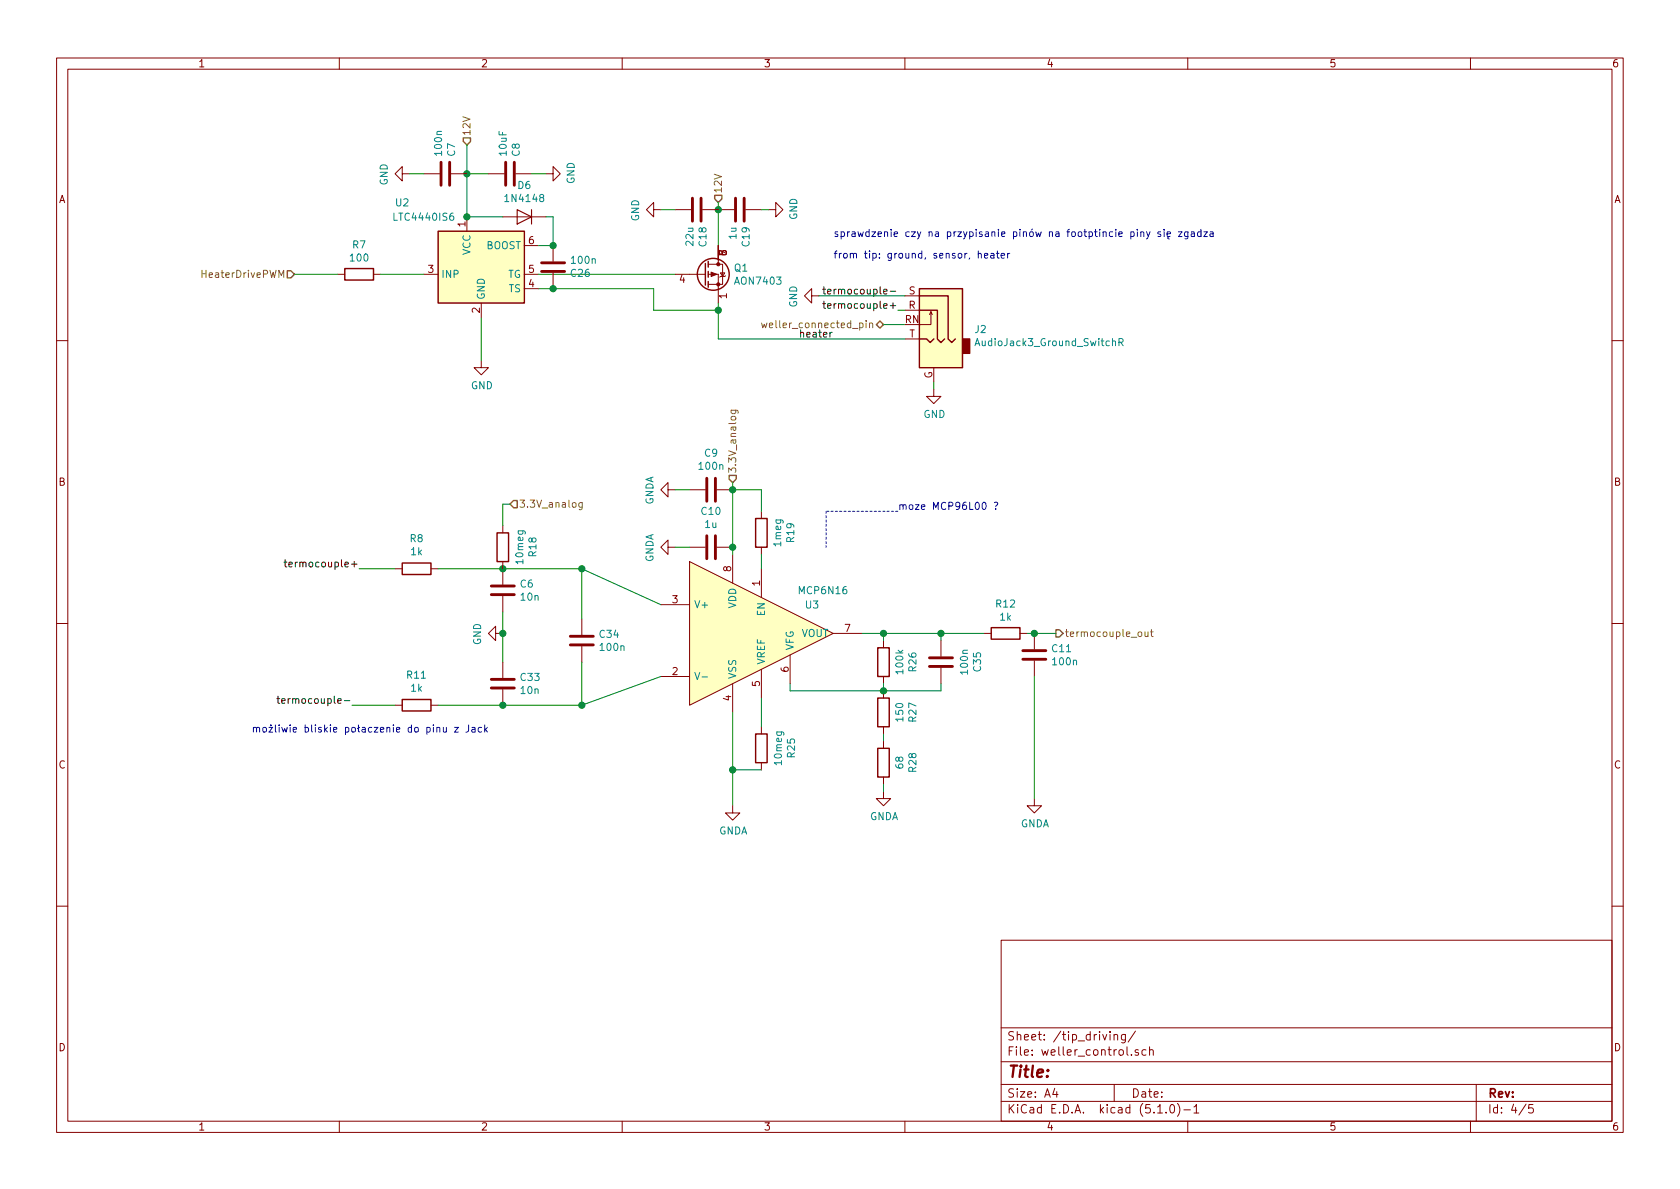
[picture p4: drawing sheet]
EESchema Schematic File Version 4
LIBS:WELLER-cache
EELAYER 29 0
EELAYER END
$Descr A4 11693 8268
encoding utf-8
Sheet 4 5
Title ""
Date ""
Rev ""
Comp ""
Comment1 ""
Comment2 ""
Comment3 ""
Comment4 ""
$EndDescr
Text HLabel 5000 1400 1    50   Input ~ 6
12V
Wire Wire Line
	5000 1400 5000 1450
Wire Wire Line
	5000 2100 5000 2150
Text HLabel 3250 1000 1    50   Input ~ 6
12V
Wire Wire Line
	3250 1000 3250 1200
$Comp
L power:GND #PWR?
U 1 1
P 3350 2500
AR Path="/5CB5C0EA/5CBAEA63" Ref="#PWR?"  Part="1" 
AR Path="/5CB9B8FA/5CBAEA63" Ref="#PWR0116"  Part="1" 
F 0 "#PWR0116" H 3350 2250 50  0001 C CNN
F 1 "GND" H 3355 2327 50  0000 C CNN
F 2 "" H 3350 2500 50  0001 C CNN
F 3 "" H 3350 2500 50  0001 C CNN
	1    3350 2500
	1    0    0    -1  
$EndComp
Wire Wire Line
	3350 2500 3350 2200
$Comp
L Device:R R7
U 1 1
P 2500 1900
F 0 "R7" V 2293 1900 50  0000 C CNN
F 1 "100" V 2384 1900 50  0000 C CNN
F 2 "Resistor_SMD:R_1206_3216Metric" V 2430 1900 50  0001 C CNN
F 3 "~" H 2500 1900 50  0001 C CNN
	1    2500 1900
	0    1    1    0   
$EndComp
Wire Wire Line
	3400 1200 3250 1200
Connection ~ 3250 1200
Text HLabel 2050 1900 0    50   Input ~ 6
HeaterDrivePWM
Wire Wire Line
	2050 1900 2350 1900
$Comp
L Device:R R12
U 1 1
P 7000 4400
F 0 "R12" V 6793 4400 50  0000 C CNN
F 1 "1k" V 6884 4400 50  0000 C CNN
F 2 "Resistor_SMD:R_0603_1608Metric" V 6930 4400 50  0001 C CNN
F 3 "~" H 7000 4400 50  0001 C CNN
	1    7000 4400
	0    1    1    0   
$EndComp
$Comp
L Device:R R8
U 1 1
P 2900 3950
F 0 "R8" V 3107 3950 50  0000 C CNN
F 1 "1k" V 3016 3950 50  0000 C CNN
F 2 "Resistor_SMD:R_0603_1608Metric" V 2830 3950 50  0001 C CNN
F 3 "~" H 2900 3950 50  0001 C CNN
	1    2900 3950
	0    -1   -1   0   
$EndComp
$Comp
L Device:C C6
U 1 1
P 3500 4100
F 0 "C6" H 3615 4146 50  0000 L CNN
F 1 "10n" H 3615 4055 50  0000 L CNN
F 2 "Capacitor_SMD:C_0603_1608Metric_Pad1.05x0.95mm_HandSolder" H 3538 3950 50  0001 C CNN
F 3 "~" H 3500 4100 50  0001 C CNN
	1    3500 4100
	1    0    0    -1  
$EndComp
Text HLabel 7350 4400 2    50   Output ~ 6
termocouple_out
$Comp
L Device:C C9
U 1 1
P 4950 3400
F 0 "C9" V 5202 3400 50  0000 C CNN
F 1 "100n" V 5111 3400 50  0000 C CNN
F 2 "Capacitor_SMD:C_0603_1608Metric_Pad1.05x0.95mm_HandSolder" H 4988 3250 50  0001 C CNN
F 3 "~" H 4950 3400 50  0001 C CNN
	1    4950 3400
	0    -1   -1   0   
$EndComp
$Comp
L Device:C C10
U 1 1
P 4950 3800
F 0 "C10" V 4698 3800 50  0000 C CNN
F 1 "1u" V 4789 3800 50  0000 C CNN
F 2 "Capacitor_SMD:C_0805_2012Metric" H 4988 3650 50  0001 C CNN
F 3 "~" H 4950 3800 50  0001 C CNN
	1    4950 3800
	0    -1   1    0   
$EndComp
Text Notes 5800 1650 0    50   ~ 6
sprawdzenie czy na przypisanie pinów na footptincie piny się zgadza\n
Text Label 2500 3950 2    50   ~ 6
termocouple+
Wire Wire Line
	2500 3950 2750 3950
Connection ~ 3500 3950
Wire Wire Line
	3500 3950 4050 3950
$Comp
L Device:C C11
U 1 1
P 7200 4550
F 0 "C11" H 7315 4596 50  0000 L CNN
F 1 "100n" H 7315 4505 50  0000 L CNN
F 2 "Capacitor_SMD:C_0603_1608Metric" H 7238 4400 50  0001 C CNN
F 3 "~" H 7200 4550 50  0001 C CNN
	1    7200 4550
	1    0    0    -1  
$EndComp
$Comp
L power:GNDA #PWR0121
U 1 1
P 7200 5550
F 0 "#PWR0121" H 7200 5300 50  0001 C CNN
F 1 "GNDA" H 7205 5377 50  0000 C CNN
F 2 "" H 7200 5550 50  0001 C CNN
F 3 "" H 7200 5550 50  0001 C CNN
	1    7200 5550
	1    0    0    -1  
$EndComp
Wire Wire Line
	7350 4400 7200 4400
Text HLabel 6150 2250 0    50   BiDi ~ 6
weller_connected_pin
$Comp
L Device:C C8
U 1 1
P 3550 1200
F 0 "C8" H 3665 1246 50  0000 L CNN
F 1 "10uF" H 3665 1155 50  0000 L CNN
F 2 "Capacitor_SMD:C_0805_2012Metric" H 3588 1050 50  0001 C CNN
F 3 "~" H 3550 1200 50  0001 C CNN
	1    3550 1200
	0    1    -1   0   
$EndComp
$Comp
L Device:C C19
U 1 1
P 5150 1450
F 0 "C19" H 5265 1496 50  0000 L CNN
F 1 "1u" H 5265 1405 50  0000 L CNN
F 2 "Capacitor_SMD:C_0805_2012Metric" H 5188 1300 50  0001 C CNN
F 3 "~" H 5150 1450 50  0001 C CNN
	1    5150 1450
	0    1    1    0   
$EndComp
Connection ~ 5000 1450
Wire Wire Line
	5000 1450 5000 1700
$Comp
L Device:C C18
U 1 1
P 4850 1450
F 0 "C18" H 4965 1496 50  0000 L CNN
F 1 "22u" H 4965 1405 50  0000 L CNN
F 2 "Capacitor_Tantalum_SMD:CP_EIA-2012-12_Kemet-R" H 4888 1300 50  0001 C CNN
F 3 "~" H 4850 1450 50  0001 C CNN
	1    4850 1450
	0    1    1    0   
$EndComp
$Comp
L power:GND #PWR?
U 1 1
P 5350 1450
AR Path="/5CB5C0EA/5CCE1109" Ref="#PWR?"  Part="1" 
AR Path="/5CB9B8FA/5CCE1109" Ref="#PWR0137"  Part="1" 
F 0 "#PWR0137" H 5350 1200 50  0001 C CNN
F 1 "GND" H 5355 1277 50  0000 C CNN
F 2 "" H 5350 1450 50  0001 C CNN
F 3 "" H 5350 1450 50  0001 C CNN
	1    5350 1450
	0    -1   -1   0   
$EndComp
$Comp
L power:GND #PWR?
U 1 1
P 4600 1450
AR Path="/5CB5C0EA/5CCE162C" Ref="#PWR?"  Part="1" 
AR Path="/5CB9B8FA/5CCE162C" Ref="#PWR0138"  Part="1" 
F 0 "#PWR0138" H 4600 1200 50  0001 C CNN
F 1 "GND" H 4605 1277 50  0000 C CNN
F 2 "" H 4600 1450 50  0001 C CNN
F 3 "" H 4600 1450 50  0001 C CNN
	1    4600 1450
	0    1    1    0   
$EndComp
Wire Wire Line
	4600 1450 4700 1450
Wire Wire Line
	5300 1450 5350 1450
Text HLabel 5100 3350 1    50   Input ~ 6
3.3V_analog
Wire Wire Line
	5100 3350 5100 3400
Text Label 6250 2150 2    50   ~ 6
termocouple+
Wire Wire Line
	6300 2250 6150 2250
Text Notes 5800 1800 0    50   ~ 6
from tip: ground, sensor, heater
$Comp
L power:GND #PWR?
U 1 1
P 6500 2700
AR Path="/5CB5C0EA/5CBA0B9E" Ref="#PWR?"  Part="1" 
AR Path="/5CB9B8FA/5CBA0B9E" Ref="#PWR0115"  Part="1" 
F 0 "#PWR0115" H 6500 2450 50  0001 C CNN
F 1 "GND" H 6505 2527 50  0000 C CNN
F 2 "" H 6500 2700 50  0001 C CNN
F 3 "" H 6500 2700 50  0001 C CNN
	1    6500 2700
	1    0    0    -1  
$EndComp
Wire Wire Line
	6500 2650 6500 2700
$Comp
L Connector:AudioJack3_Ground_SwitchR J2
U 1 1
P 6500 2150
F 0 "J2" H 6220 2018 50  0000 R CNN
F 1 "AudioJack3_Ground_SwitchR" H 6220 1927 50  0000 R CNN
F 2 "symbols:Jack Audio150320cutout" H 6500 2150 50  0001 C CNN
F 3 "~" H 6500 2150 50  0001 C CNN
	1    6500 2150
	-1   0    0    -1  
$EndComp
Text Label 5800 2350 2    50   ~ 6
heater
$Comp
L Device:C C7
U 1 1
P 3100 1200
F 0 "C7" H 3215 1246 50  0000 L CNN
F 1 "100n" H 3215 1155 50  0000 L CNN
F 2 "Capacitor_SMD:C_0603_1608Metric_Pad1.05x0.95mm_HandSolder" H 3138 1050 50  0001 C CNN
F 3 "~" H 3100 1200 50  0001 C CNN
	1    3100 1200
	0    1    -1   0   
$EndComp
$Comp
L power:GND #PWR?
U 1 1
P 2850 1200
AR Path="/5CB5C0EA/5D18AED0" Ref="#PWR?"  Part="1" 
AR Path="/5CB9B8FA/5D18AED0" Ref="#PWR0122"  Part="1" 
F 0 "#PWR0122" H 2850 950 50  0001 C CNN
F 1 "GND" H 2855 1027 50  0000 C CNN
F 2 "" H 2850 1200 50  0001 C CNN
F 3 "" H 2850 1200 50  0001 C CNN
	1    2850 1200
	0    1    1    0   
$EndComp
Wire Wire Line
	2850 1200 2950 1200
$Comp
L Driver_FET:LTC4440IS6 U2
U 1 1
P 3350 1900
F 0 "U2" H 2800 2400 50  0000 C CNN
F 1 "LTC4440IS6" H 2950 2300 50  0000 C CNN
F 2 "Package_TO_SOT_SMD:SOT-23-6" H 3350 1500 50  0001 C CNN
F 3 "https://www.analog.com/media/en/technical-documentation/data-sheets/4440fb.pdf" H 3250 2350 50  0001 C CNN
	1    3350 1900
	1    0    0    -1  
$EndComp
$Comp
L Diode:1N4148 D6
U 1 1
P 3650 1500
F 0 "D6" H 3650 1284 50  0000 C CNN
F 1 "1N4148" H 3650 1375 50  0000 C CNN
F 2 "Diode_SMD:D_0805_2012Metric" H 3650 1325 50  0001 C CNN
F 3 "https://assets.nexperia.com/documents/data-sheet/1N4148_1N4448.pdf" H 3650 1500 50  0001 C CNN
	1    3650 1500
	-1   0    0    1   
$EndComp
Wire Wire Line
	2650 1900 2950 1900
Wire Wire Line
	3250 1200 3250 1500
$Comp
L power:GND #PWR?
U 1 1
P 3800 1200
AR Path="/5CB5C0EA/5D10E4EA" Ref="#PWR?"  Part="1" 
AR Path="/5CB9B8FA/5D10E4EA" Ref="#PWR0143"  Part="1" 
F 0 "#PWR0143" H 3800 950 50  0001 C CNN
F 1 "GND" H 3805 1027 50  0000 C CNN
F 2 "" H 3800 1200 50  0001 C CNN
F 3 "" H 3800 1200 50  0001 C CNN
	1    3800 1200
	0    -1   -1   0   
$EndComp
Wire Wire Line
	3700 1200 3800 1200
Wire Wire Line
	3750 2000 3850 2000
Wire Wire Line
	4550 2000 4550 2150
Wire Wire Line
	4550 2150 5000 2150
Connection ~ 5000 2150
Wire Wire Line
	5000 2150 5000 2350
Wire Wire Line
	3750 1900 4700 1900
Wire Wire Line
	3250 1500 3500 1500
Connection ~ 3250 1500
Wire Wire Line
	3850 1500 3800 1500
Wire Wire Line
	3750 1700 3850 1700
Wire Wire Line
	3850 1700 3850 1500
$Comp
L Device:C C26
U 1 1
P 3850 1850
F 0 "C26" H 3965 1896 50  0000 L CNN
F 1 "100n" H 3965 1805 50  0000 L CNN
F 2 "Capacitor_SMD:C_0603_1608Metric_Pad1.05x0.95mm_HandSolder" H 3888 1700 50  0001 C CNN
F 3 "~" H 3850 1850 50  0001 C CNN
	1    3850 1850
	1    0    0    1   
$EndComp
Connection ~ 3850 2000
Wire Wire Line
	3850 2000 4550 2000
Connection ~ 3850 1700
Wire Wire Line
	5000 2350 6300 2350
Wire Wire Line
	6250 2150 6300 2150
$Comp
L power:GND #PWR?
U 1 1
P 5700 2050
AR Path="/5CB5C0EA/5D11E72E" Ref="#PWR?"  Part="1" 
AR Path="/5CB9B8FA/5D11E72E" Ref="#PWR0148"  Part="1" 
F 0 "#PWR0148" H 5700 1800 50  0001 C CNN
F 1 "GND" H 5705 1877 50  0000 C CNN
F 2 "" H 5700 2050 50  0001 C CNN
F 3 "" H 5700 2050 50  0001 C CNN
	1    5700 2050
	0    1    1    0   
$EndComp
Wire Wire Line
	5700 2050 6300 2050
$Comp
L russian-nixies:AON7403 Q1
U 1 1
P 4900 1900
F 0 "Q1" H 5106 1946 50  0000 L CNN
F 1 "AON7403" H 5106 1855 50  0000 L CNN
F 2 "symbols:DFN_3X3_EP" H 5100 1825 50  0001 L CIN
F 3 "https://www.diodes.com/assets/Datasheets/DMP3013SFV.pdf" V 4900 1900 50  0001 L CNN
	1    4900 1900
	1    0    0    -1  
$EndComp
$Comp
L russian-nixies:MCP6N16 U3
U 1 1
P 5150 4350
F 0 "U3" H 5600 4500 50  0000 L CNN
F 1 "MCP6N16" H 5550 4600 50  0000 L CNN
F 2 "Package_SO:MSOP-8_3x3mm_P0.65mm" H 4500 5950 50  0001 L CNN
F 3 "http://ww1.microchip.com/downloads/en/DeviceDoc/20005318A.pdf" H 4500 5850 50  0001 L CNN
F 4 "MCP6N16-100E/MS, Instrumentation Amplifier, 17uV Offset, 35MHz 112dB CMRR, Rail-Rail Output, 1.8  5.5 V, 8-Pin" H 4500 5750 50  0001 L CNN "Description"
F 5 "1.1" H 5350 5800 50  0001 L CNN "Height"
F 6 "Microchip" H 5150 5800 50  0001 L CNN "Manufacturer_Name"
F 7 "MCP6n16-100E/MS" H 4500 6050 50  0001 L CNN "Manufacturer_Part_Number"
F 8 "579-MCP6N16-100E/MS" H 4450 5900 50  0001 L CNN "Mouser Part Number"
F 9 "https://www.mouser.com/Search/Refine.aspx?Keyword=579-MCP6N16-100E%2FMS" H 4450 5800 50  0001 L CNN "Mouser Price/Stock"
F 10 "8290560" H 4600 6050 50  0001 L CNN "RS Part Number"
F 11 "https://uk.rs-online.com/web/p/products/8290560" H 4450 5950 50  0001 L CNN "RS Price/Stock"
F 12 "70431490" H 4600 5850 50  0001 L CNN "Allied_Number"
F 13 "http://www.alliedelec.com/microchip-technology-inc-mcp6n16-100e-ms/70431490/" H 4450 5750 50  0001 L CNN "Allied Price/Stock"
	1    5150 4350
	1    0    0    -1  
$EndComp
Wire Wire Line
	3050 3950 3500 3950
$Comp
L Device:R R11
U 1 1
P 2900 4900
F 0 "R11" V 3107 4900 50  0000 C CNN
F 1 "1k" V 3016 4900 50  0000 C CNN
F 2 "Resistor_SMD:R_0603_1608Metric" V 2830 4900 50  0001 C CNN
F 3 "~" H 2900 4900 50  0001 C CNN
	1    2900 4900
	0    -1   -1   0   
$EndComp
$Comp
L power:GND #PWR?
U 1 1
P 3500 4400
AR Path="/5CB5C0EA/5CBF46C3" Ref="#PWR?"  Part="1" 
AR Path="/5CB9B8FA/5CBF46C3" Ref="#PWR0118"  Part="1" 
F 0 "#PWR0118" H 3500 4150 50  0001 C CNN
F 1 "GND" H 3505 4227 50  0000 C CNN
F 2 "" H 3500 4400 50  0001 C CNN
F 3 "" H 3500 4400 50  0001 C CNN
	1    3500 4400
	0    1    1    0   
$EndComp
Wire Wire Line
	3500 4250 3500 4400
Connection ~ 3500 4400
Wire Wire Line
	3500 4400 3500 4600
$Comp
L Device:C C33
U 1 1
P 3500 4750
F 0 "C33" H 3615 4796 50  0000 L CNN
F 1 "10n" H 3615 4705 50  0000 L CNN
F 2 "Capacitor_SMD:C_0603_1608Metric_Pad1.05x0.95mm_HandSolder" H 3538 4600 50  0001 C CNN
F 3 "~" H 3500 4750 50  0001 C CNN
	1    3500 4750
	1    0    0    -1  
$EndComp
Wire Wire Line
	3050 4900 3500 4900
Wire Wire Line
	3500 4900 4050 4900
Connection ~ 3500 4900
$Comp
L Device:C C34
U 1 1
P 4050 4450
F 0 "C34" H 4165 4496 50  0000 L CNN
F 1 "100n" H 4165 4405 50  0000 L CNN
F 2 "Capacitor_SMD:C_0603_1608Metric_Pad1.05x0.95mm_HandSolder" H 4088 4300 50  0001 C CNN
F 3 "~" H 4050 4450 50  0001 C CNN
	1    4050 4450
	1    0    0    -1  
$EndComp
Wire Wire Line
	4050 3950 4050 4300
Wire Wire Line
	4050 4600 4050 4900
Text Label 6250 2050 2    50   ~ 6
termocouple-
Text Label 2450 4900 2    50   ~ 6
termocouple-
Wire Wire Line
	2750 4900 2450 4900
$Comp
L Device:R R18
U 1 1
P 3500 3800
F 0 "R18" V 3707 3800 50  0000 C CNN
F 1 "10meg" V 3616 3800 50  0000 C CNN
F 2 "Resistor_SMD:R_0603_1608Metric" V 3430 3800 50  0001 C CNN
F 3 "~" H 3500 3800 50  0001 C CNN
	1    3500 3800
	1    0    0    -1  
$EndComp
Text HLabel 3550 3500 2    50   Input ~ 6
3.3V_analog
Wire Wire Line
	3550 3500 3500 3500
Wire Wire Line
	3500 3500 3500 3650
$Comp
L Device:R R25
U 1 1
P 5300 5200
F 0 "R25" V 5507 5200 50  0000 C CNN
F 1 "10meg" V 5416 5200 50  0000 C CNN
F 2 "Resistor_SMD:R_0603_1608Metric" V 5230 5200 50  0001 C CNN
F 3 "~" H 5300 5200 50  0001 C CNN
	1    5300 5200
	1    0    0    -1  
$EndComp
Wire Wire Line
	5300 4850 5300 5050
Wire Wire Line
	5100 4950 5100 5350
Wire Wire Line
	5100 5350 5300 5350
Wire Wire Line
	5100 5350 5100 5600
Connection ~ 5100 5350
$Comp
L power:GNDA #PWR08
U 1 1
P 5100 5600
F 0 "#PWR08" H 5100 5350 50  0001 C CNN
F 1 "GNDA" H 5105 5427 50  0000 C CNN
F 2 "" H 5100 5600 50  0001 C CNN
F 3 "" H 5100 5600 50  0001 C CNN
	1    5100 5600
	1    0    0    -1  
$EndComp
Wire Wire Line
	5500 4750 5500 4800
$Comp
L Device:R R26
U 1 1
P 6150 4600
F 0 "R26" V 5943 4600 50  0000 C CNN
F 1 "100k" V 6034 4600 50  0000 C CNN
F 2 "Resistor_SMD:R_0603_1608Metric" V 6080 4600 50  0001 C CNN
F 3 "~" H 6150 4600 50  0001 C CNN
	1    6150 4600
	-1   0    0    1   
$EndComp
Wire Wire Line
	6000 4400 6150 4400
Wire Wire Line
	6150 4400 6150 4450
Connection ~ 6150 4400
$Comp
L Device:R R27
U 1 1
P 6150 4950
F 0 "R27" V 5943 4950 50  0000 C CNN
F 1 "150" V 6034 4950 50  0000 C CNN
F 2 "Resistor_SMD:R_0603_1608Metric" V 6080 4950 50  0001 C CNN
F 3 "~" H 6150 4950 50  0001 C CNN
	1    6150 4950
	-1   0    0    1   
$EndComp
$Comp
L Device:R R28
U 1 1
P 6150 5300
F 0 "R28" V 5943 5300 50  0000 C CNN
F 1 "68" V 6034 5300 50  0000 C CNN
F 2 "Resistor_SMD:R_0603_1608Metric" V 6080 5300 50  0001 C CNN
F 3 "~" H 6150 5300 50  0001 C CNN
	1    6150 5300
	-1   0    0    1   
$EndComp
Wire Wire Line
	5500 4800 6150 4800
Wire Wire Line
	6150 4750 6150 4800
Connection ~ 6150 4800
$Comp
L power:GNDA #PWR09
U 1 1
P 6150 5500
F 0 "#PWR09" H 6150 5250 50  0001 C CNN
F 1 "GNDA" H 6155 5327 50  0000 C CNN
F 2 "" H 6150 5500 50  0001 C CNN
F 3 "" H 6150 5500 50  0001 C CNN
	1    6150 5500
	1    0    0    -1  
$EndComp
Wire Wire Line
	6150 5500 6150 5450
Wire Wire Line
	6150 5150 6150 5100
$Comp
L Device:C C35
U 1 1
P 6550 4600
F 0 "C35" V 6802 4600 50  0000 C CNN
F 1 "100n" V 6711 4600 50  0000 C CNN
F 2 "Capacitor_SMD:C_0603_1608Metric_Pad1.05x0.95mm_HandSolder" H 6588 4450 50  0001 C CNN
F 3 "~" H 6550 4600 50  0001 C CNN
	1    6550 4600
	1    0    0    -1  
$EndComp
Wire Wire Line
	6550 4400 6550 4450
Wire Wire Line
	6150 4400 6550 4400
Wire Wire Line
	6550 4750 6550 4800
Wire Wire Line
	6550 4800 6150 4800
Connection ~ 6550 4400
Wire Wire Line
	7200 4700 7200 5550
$Comp
L power:GNDA #PWR06
U 1 1
P 4700 3400
F 0 "#PWR06" H 4700 3150 50  0001 C CNN
F 1 "GNDA" H 4705 3227 50  0000 C CNN
F 2 "" H 4700 3400 50  0001 C CNN
F 3 "" H 4700 3400 50  0001 C CNN
	1    4700 3400
	0    1    1    0   
$EndComp
Wire Wire Line
	4700 3400 4800 3400
$Comp
L power:GNDA #PWR07
U 1 1
P 4700 3800
F 0 "#PWR07" H 4700 3550 50  0001 C CNN
F 1 "GNDA" H 4705 3627 50  0000 C CNN
F 2 "" H 4700 3800 50  0001 C CNN
F 3 "" H 4700 3800 50  0001 C CNN
	1    4700 3800
	0    1    1    0   
$EndComp
Wire Wire Line
	4700 3800 4800 3800
Wire Wire Line
	5100 3850 5100 3800
Connection ~ 5100 3400
Connection ~ 5100 3800
Wire Wire Line
	5100 3800 5100 3400
$Comp
L Device:R R19
U 1 1
P 5300 3700
F 0 "R19" V 5093 3700 50  0000 C CNN
F 1 "1meg" V 5184 3700 50  0000 C CNN
F 2 "Resistor_SMD:R_0603_1608Metric" V 5230 3700 50  0001 C CNN
F 3 "~" H 5300 3700 50  0001 C CNN
	1    5300 3700
	-1   0    0    1   
$EndComp
Wire Wire Line
	5300 3950 5300 3850
Wire Wire Line
	5300 3550 5300 3400
Wire Wire Line
	5300 3400 5100 3400
Connection ~ 7200 4400
Wire Wire Line
	7200 4400 7150 4400
Wire Wire Line
	6550 4400 6850 4400
Wire Wire Line
	4600 4200 4050 3950
Connection ~ 4050 3950
Wire Wire Line
	4050 4900 4600 4700
Connection ~ 4050 4900
Text Notes 1750 5100 0    50   ~ 6
możliwie bliskie połaczenie do pinu z Jack\n
Text Notes 6250 3550 0    50   ~ 6
moze MCP96L00 ? 
Wire Notes Line
	6250 3550 5750 3550
Wire Notes Line
	5750 3550 5750 3800
$EndSCHEMATC
